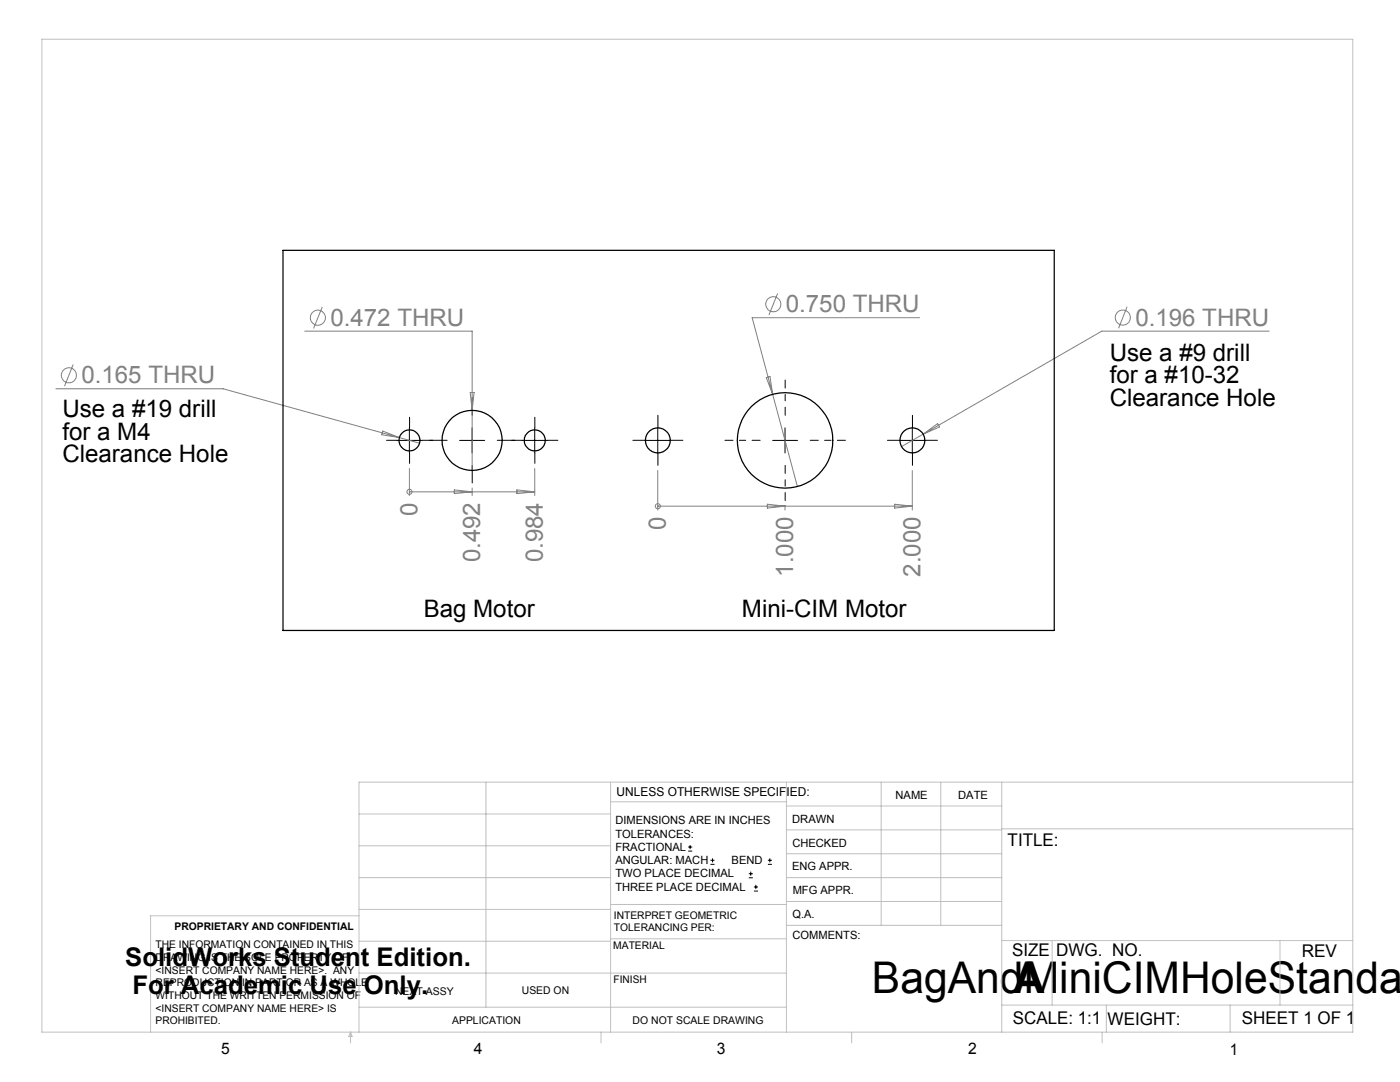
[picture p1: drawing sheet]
<svg xmlns="http://www.w3.org/2000/svg" width="279mm" height="216mm" viewBox="0 0 279 216" stroke-linecap="round" stroke-linejoin="round" font-family="sans-serif">
<g fill="none" stroke="#808080" stroke-width=".2">
<path d="M155.2 58.6l-1.7 4.3M11.1 77.6h33.4l39.2 10.8M14.6 72.7l-1.7 4.3M60.8 66.1h33.4v27.8M64.3 61.2l-1.7 4.3M93.8 78.3h.8l-.4 3.6zM152.9 75.4l.8-.3 .5 3.6zM183.5 63.4h-33.4l9 33.7M224.9 61.2l-1.7 4.3M253.3 66.1h-33.4l-40 23M76.4 86l3.3 1.3-3.5-.6zM81.7 98.1h.1"/>
<path d="M81.7 93.5v5.4M81.7 98.1h25M90.7 97.8l3.5 .3-3.5 .4zM94.2 97.4v1.5M103.2 97.8l3.5 .3-3.5 .4zM106.7 93.5v5.4M131.3 93.9v7.9M182.1 93.9v7.9M184.2 86.6l2.9-2.1 .4 .7zM131.3 101h.1M131.3 101h50.8M153.1 100.6l3.6 .4-3.6 .4z"/>
<path d="M156.7 100.9v.9M178.5 100.6l3.6 .4-3.6 .4z"/>
<circle cx="13.7" cy="74.9" r="1.49"/>
<circle cx="63.4" cy="63.4" r="1.51"/>
<circle cx="154.3" cy="60.7" r="1.51"/>
<circle cx="224.1" cy="63.4" r="1.51"/>
<circle cx="81.7" cy="98.1" r=".5"/>
<circle cx="131.3" cy="101" r=".5"/>
</g>
<g fill="none" stroke="#000" stroke-width=".2">
<path d="M79.2 87.9h5M81.7 85.4v5M91.7 87.9h5M94.2 85.4v5M104.2 87.9h5M106.7 85.4v5M128.8 87.9h5M131.3 85.4v5M154.2 87.9h5M156.7 85.4v5M179.6 87.9h5M182.1 85.4v5"/>
<path d="M137.3 169.8h.8M137.3 169h.8M137.7 168.6v.8M141.8 172.5h.8M141.8 171.7h.8M142.2 171.3v.8M149.4 175.2h.8M149.4 174.3h.8M149.8 173.9v.8M150.5 177.8h.8M150.5 177h.8M150.8 176.6v.8"/>
<path d="M153.2 172.5h.9M153.2 171.7h.9M153.6 171.3v.8"/>
</g>
<g fill="none" stroke="#000" stroke-width=".2" stroke-dasharray="15.2 1.3 1.3 1.3">
<path d="M79.2 87.9h-2.1M81.7 85.4v-2.1M81.7 90.4v2.1M84.2 87.9h2.1M89.2 87.9h-3.5M94.2 82.9v-3.5M94.2 92.9v3.5M99.2 87.9h3.5M104.2 87.9h-2.1M106.7 85.4v-2.1M106.7 90.4v2.1M109.2 87.9h2.1"/>
<path d="M128.8 87.9h-2.5M131.3 85.4v-2.5M131.3 90.4v2.4M133.8 87.9h2.5M179.6 87.9h-2.5M182.1 85.4v-2.5M182.1 90.4v2.4M184.6 87.9h2.5"/>
</g>
<path d="M151.7 87.9h-7M156.7 82.9v-7.1M156.7 92.9v7M161.7 87.9h7" fill="none" stroke="#000" stroke-width=".2" stroke-dasharray="15.2 1.3 1.3 1.3" stroke-dashoffset="13.6"/>
<g fill="none" stroke="#c0c0c0" stroke-width=".2">
<path d="M8.4 7.8h261.6v198.2h-261.6zM97 156.1v44.9M121.8 156.1v49.9M121.8 160h35.2M157 156.1v49.9M175.9 156.1v28.5M187.7 156.1v28.5M199.9 156.1v49.9M270 156.1h-198.4v49.9M71.6 175.1h50.2M71.6 168.8h50.2M71.6 162.4h50.2"/>
<path d="M157 170.4h42.9M157 165.6h42.9M157 160.8h42.9M157 175.1h42.9M157 179.9h42.9M199.9 165.4h70.1M71.6 194.2h85.4M71.6 187.8h50.2M71.6 181.5h50.2M71.6 182.7h-41.5v23.3M121.8 187.3h35.2M121.8 180.5h35.2"/>
<path d="M157 184.6h42.9M199.9 187.7h70.1M210 187.7v12.9M255.4 187.7v12.9M70 206v2.1M70 206l.3 .8h-.7zM71.6 201h85.4M119.9 206v2.1M170 206v2.1M199.9 200.6h70.1M220 206v2.1M220.8 200.6v5.4"/>
<path d="M245.5 200.6v5.4"/>
</g>
<g fill="none" stroke="#000" stroke-width=".25">
<path d="M56.5 50h153.9v75.8h-153.9z"/>
<circle cx="81.7" cy="87.9" r="2.1"/>
<circle cx="94.2" cy="87.9" r="6"/>
<circle cx="106.7" cy="87.9" r="2.11"/>
<circle cx="131.3" cy="87.9" r="2.49"/>
<circle cx="156.7" cy="87.9" r="9.5"/>
<circle cx="182.1" cy="87.9" r="2.49"/>
</g>
<g font-size="8.7">
<text x="174" y="198.1">BagAndMiniCIMHoleStandar</text>
<text x="202.2" y="198.2">A</text>
</g>
<g font-size="5.1">
<text x="25" y="192.7">SolidWorks Student Edition.</text>
<text x="26.4" y="198.3">For Academic Use Only.</text>
</g>
<g font-size="4.8" fill="#808080">
<text x="65.9" y="65">0.472 THRU</text>
<text x="156.8" y="62.3">0.750 THRU</text>
<text x="226.6" y="65">0.196 THRU</text>
<text x="16.3" y="76.5">0.165 THRU</text>
<text x="83.3" y="102.9" transform="rotate(-90 83.3 102.9)">0</text>
<text x="132.9" y="105.8" transform="rotate(-90 132.9 105.8)">0</text>
<text x="95.8" y="112.2" transform="rotate(-90 95.8 112.2)">0.492</text>
<text x="108.3" y="112.2" transform="rotate(-90 108.3 112.2)">0.984</text>
<text x="158.3" y="115.1" transform="rotate(-90 158.3 115.1)">1.000</text>
<text x="183.7" y="115.1" transform="rotate(-90 183.7 115.1)">2.000</text>
</g>
<g font-size="4.8">
<text x="221.5" y="72">Use a #9 drill</text>
<text x="221.5" y="76.5">for a #10-32</text>
<text x="12.4" y="83.2">Use a #19 drill</text>
<text x="221.5" y="81">Clearance Hole</text>
<text x="12.4" y="87.7">for a M4</text>
<text x="12.4" y="92.2">Clearance Hole</text>
<text x="84.6" y="123">Bag Motor</text>
<text x="148.1" y="123">Mini-CIM Motor</text>
</g>
<g font-size="3.5">
<text x="201.1" y="168.7">TITLE:</text>
<text x="202" y="190.8">SIZE</text>
<text x="210.8" y="190.8">DWG. NO.</text>
<text x="259.8" y="190.9">REV</text>
<text x="202.1" y="204.4">SCALE: 1:1</text>
<text x="221" y="204.5">WEIGHT:</text>
<text x="247.8" y="204.4">SHEET 1 OF 1</text>
</g>
<g font-size="3.2">
<text x="44.2" y="210.4">5</text>
<text x="94.6" y="210.3">4</text>
<text x="143.1" y="210.3">3</text>
<text x="193.2" y="210.3">2</text>
<text x="245.4" y="210.6">1</text>
</g>
<text font-size="2.4" x="123.1" y="158.9">UNLESS OTHERWISE SPECIFIED:</text>
<g font-size="2.3">
<text x="178.7" y="159.3">NAME</text>
<text x="191.2" y="159.4">DATE</text>
<text x="122.8" y="164.5">DIMENSIONS ARE IN INCHES</text>
<text x="122.8" y="167.1">TOLERANCES:</text>
<text x="158.1" y="164.1">DRAWN</text>
<text x="122.8" y="169.8">FRACTIONAL</text>
<text x="122.8" y="172.4">ANGULAR: MACH</text>
<text x="146" y="172.4">BEND</text>
<text x="158.1" y="173.7">ENG APPR.</text>
<text x="158.2" y="169">CHECKED</text>
<text x="122.8" y="175.1">TWO PLACE DECIMAL</text>
<text x="122.8" y="177.7">THREE PLACE DECIMAL</text>
<text x="158.2" y="178.4">MFG APPR.</text>
<text x="158.2" y="183.1">Q.A.</text>
<text x="158.2" y="187.4">COMMENTS:</text>
</g>
<g font-size="2.1">
<text x="34.8" y="185.7">PROPRIETARY AND CONFIDENTIAL</text>
<text x="122.5" y="183.3">INTERPRET GEOMETRIC</text>
<text x="122.5" y="185.8">TOLERANCING PER:</text>
<text x="31.1" y="189.2">THE INFORMATION CONTAINED IN THIS</text>
<text x="31.1" y="191.8">DRAWING IS THE SOLE PROPERTY OF</text>
<text x="122.4" y="189.4">MATERIAL</text>
<text x="31.1" y="194.3">&lt;INSERT COMPANY NAME HERE&gt;. ANY</text>
<text x="31.1" y="196.8">REPRODUCTION IN PART OR AS A WHOLE</text>
<text x="122.4" y="196.2">FINISH</text>
<text x="31.1" y="199.3">WITHOUT THE WRITTEN PERMISSION OF</text>
<text x="31.1" y="201.9">&lt;INSERT COMPANY NAME HERE&gt; IS</text>
<text x="78.8" y="198.4">NEXT ASSY</text>
<text x="104.2" y="198.4">USED ON</text>
<text x="31.1" y="204.4">PROHIBITED.</text>
<text x="90.2" y="204.3">APPLICATION</text>
<text x="126.3" y="204.3">DO NOT SCALE DRAWING</text>
</g>
</svg>
